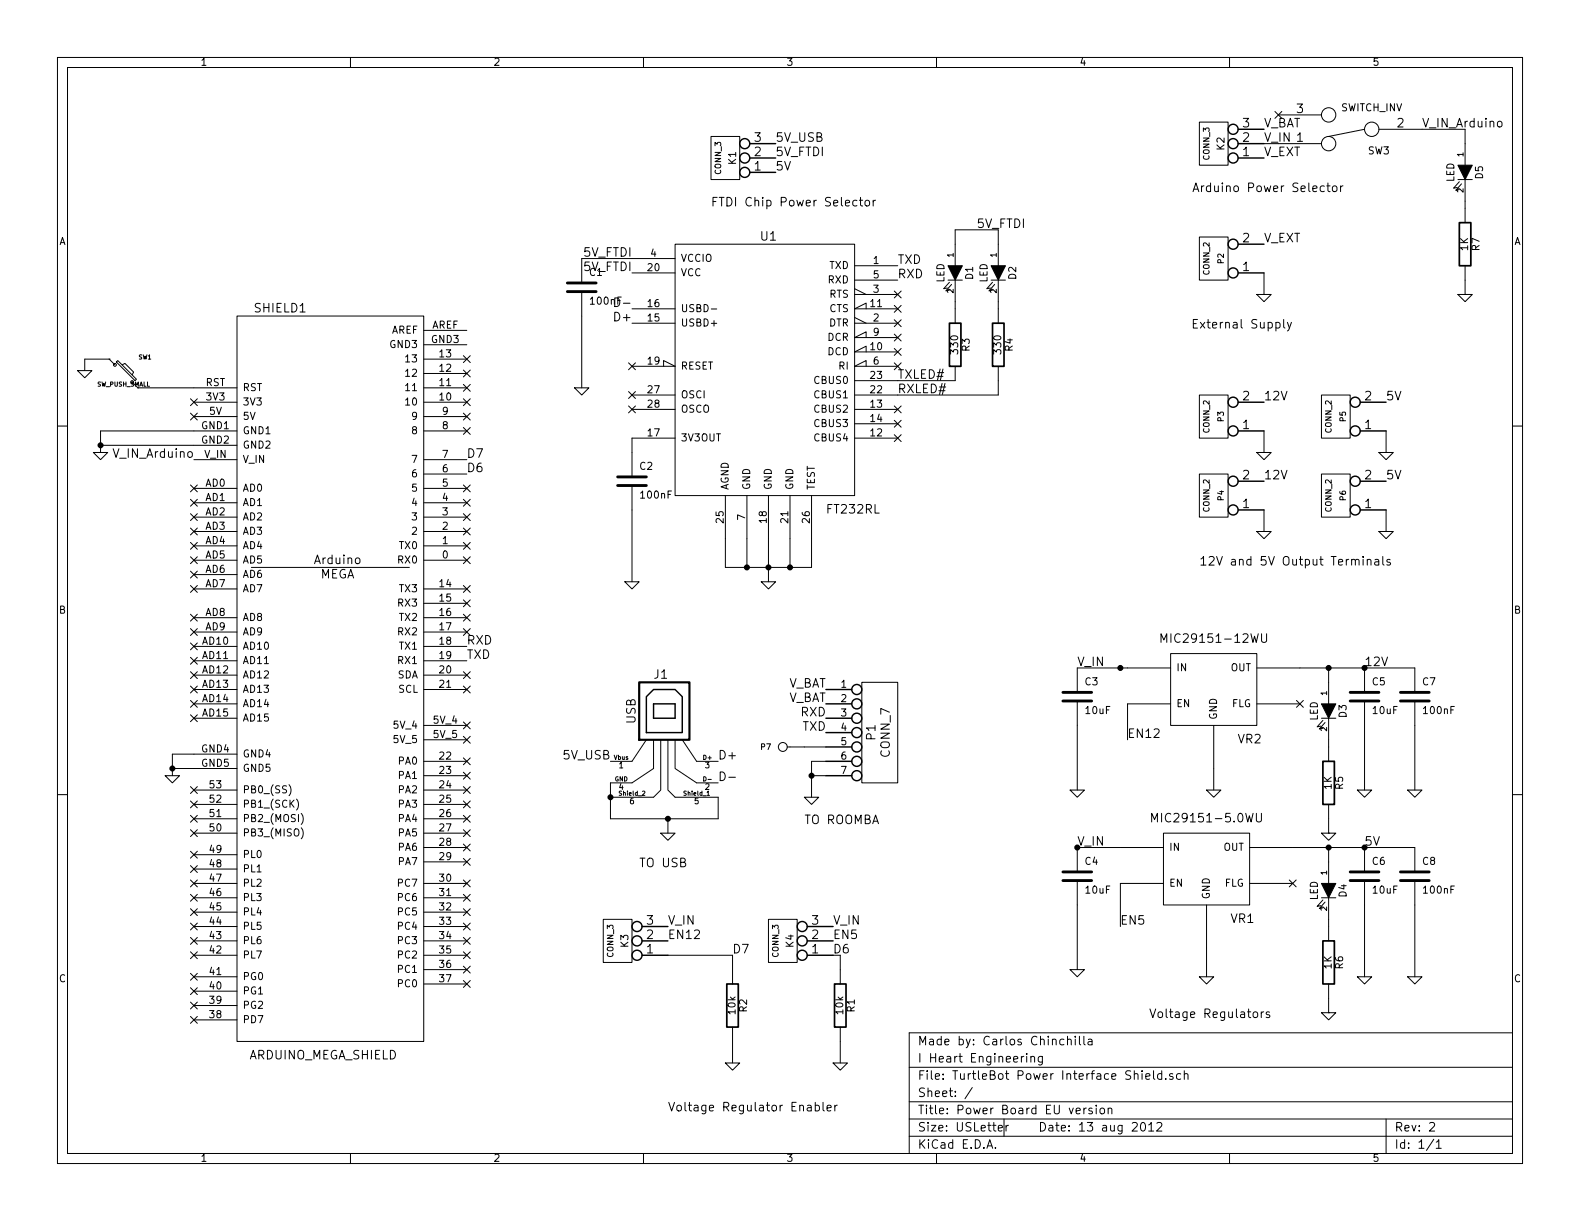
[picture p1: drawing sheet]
EESchema Schematic File Version 2  date Mon 13 Aug 2012 05:38:27 PM EDT
LIBS:power
LIBS:device
LIBS:transistors
LIBS:conn
LIBS:linear
LIBS:regul
LIBS:74xx
LIBS:cmos4000
LIBS:adc-dac
LIBS:memory
LIBS:xilinx
LIBS:special
LIBS:microcontrollers
LIBS:dsp
LIBS:microchip
LIBS:analog_switches
LIBS:motorola
LIBS:texas
LIBS:intel
LIBS:audio
LIBS:interface
LIBS:digital-audio
LIBS:philips
LIBS:display
LIBS:cypress
LIBS:siliconi
LIBS:opto
LIBS:atmel
LIBS:contrib
LIBS:valves
LIBS:IHE
LIBS:arduino_shieldsNCL
LIBS:TurtleBot Power Interface Shield-cache
EELAYER 25  0
EELAYER END
$Descr USLetter 11000 8500
encoding utf-8
Sheet 1 1
Title "Power Board EU version"
Date "13 aug 2012"
Rev "2"
Comp "I Heart Engineering"
Comment1 "Made by: Carlos Chinchilla"
Comment2 ""
Comment3 ""
Comment4 ""
$EndDescr
$Comp
L MIC29151-5.0WU VR1
U 1 1
P 8400 6050
F 0 "VR1" H 8650 5700 60  0000 C CNN
F 1 "MIC29151-5.0WU" H 8400 6400 60  0000 C CNN
	1    8400 6050
	1    0    0    -1  
$EndComp
$Comp
L MIC29151-12WU VR2
U 1 1
P 8450 4800
F 0 "VR2" H 8700 4450 60  0000 C CNN
F 1 "MIC29151-12WU" H 8450 5150 60  0000 C CNN
	1    8450 4800
	1    0    0    -1  
$EndComp
$Comp
L GND #PWR01
U 1 1
P 8400 6800
F 0 "#PWR01" H 8400 6800 30  0001 C CNN
F 1 "GND" H 8400 6730 30  0001 C CNN
	1    8400 6800
	1    0    0    -1  
$EndComp
$Comp
L GND #PWR02
U 1 1
P 8450 5500
F 0 "#PWR02" H 8450 5500 30  0001 C CNN
F 1 "GND" H 8450 5430 30  0001 C CNN
	1    8450 5500
	1    0    0    -1  
$EndComp
$Comp
L C C5
U 1 1
P 9500 4850
F 0 "C5" H 9550 4950 50  0000 L CNN
F 1 "10uF" H 9550 4750 50  0000 L CNN
	1    9500 4850
	1    0    0    -1  
$EndComp
$Comp
L C C7
U 1 1
P 9850 4850
F 0 "C7" H 9900 4950 50  0000 L CNN
F 1 "100nF" H 9900 4750 50  0000 L CNN
	1    9850 4850
	1    0    0    -1  
$EndComp
$Comp
L C C6
U 1 1
P 9500 6100
F 0 "C6" H 9550 6200 50  0000 L CNN
F 1 "10uF" H 9550 6000 50  0000 L CNN
	1    9500 6100
	1    0    0    -1  
$EndComp
$Comp
L C C8
U 1 1
P 9850 6100
F 0 "C8" H 9900 6200 50  0000 L CNN
F 1 "100nF" H 9900 6000 50  0000 L CNN
	1    9850 6100
	1    0    0    -1  
$EndComp
$Comp
L GND #PWR03
U 1 1
P 9850 5500
F 0 "#PWR03" H 9850 5500 30  0001 C CNN
F 1 "GND" H 9850 5430 30  0001 C CNN
	1    9850 5500
	1    0    0    -1  
$EndComp
$Comp
L GND #PWR04
U 1 1
P 9500 5500
F 0 "#PWR04" H 9500 5500 30  0001 C CNN
F 1 "GND" H 9500 5430 30  0001 C CNN
	1    9500 5500
	1    0    0    -1  
$EndComp
$Comp
L GND #PWR05
U 1 1
P 9850 6800
F 0 "#PWR05" H 9850 6800 30  0001 C CNN
F 1 "GND" H 9850 6730 30  0001 C CNN
	1    9850 6800
	1    0    0    -1  
$EndComp
$Comp
L GND #PWR06
U 1 1
P 9500 6800
F 0 "#PWR06" H 9500 6800 30  0001 C CNN
F 1 "GND" H 9500 6730 30  0001 C CNN
	1    9500 6800
	1    0    0    -1  
$EndComp
$Comp
L C C3
U 1 1
P 7500 4850
F 0 "C3" H 7550 4950 50  0000 L CNN
F 1 "10uF" H 7550 4750 50  0000 L CNN
	1    7500 4850
	1    0    0    -1  
$EndComp
$Comp
L GND #PWR07
U 1 1
P 7500 5500
F 0 "#PWR07" H 7500 5500 30  0001 C CNN
F 1 "GND" H 7500 5430 30  0001 C CNN
	1    7500 5500
	1    0    0    -1  
$EndComp
$Comp
L C C4
U 1 1
P 7500 6100
F 0 "C4" H 7550 6200 50  0000 L CNN
F 1 "10uF" H 7550 6000 50  0000 L CNN
	1    7500 6100
	1    0    0    -1  
$EndComp
$Comp
L GND #PWR08
U 1 1
P 7500 6750
F 0 "#PWR08" H 7500 6750 30  0001 C CNN
F 1 "GND" H 7500 6680 30  0001 C CNN
	1    7500 6750
	1    0    0    -1  
$EndComp
Text Label 7500 5900 0    60   ~ 0
V_IN
Text Label 7500 4650 0    60   ~ 0
V_IN
Text Label 9500 5900 0    60   ~ 0
5V
Text Label 9500 4650 0    60   ~ 0
12V
NoConn ~ 9050 4900
NoConn ~ 9000 6150
$Comp
L FT232RL U1
U 1 1
P 5350 2550
F 0 "U1" H 5350 3450 60  0000 C CNN
F 1 "FT232RL" H 5750 1550 60  0000 L CNN
	1    5350 2550
	1    0    0    -1  
$EndComp
$Comp
L GND #PWR09
U 1 1
P 5350 4050
F 0 "#PWR09" H 5350 4050 30  0001 C CNN
F 1 "GND" H 5350 3980 30  0001 C CNN
	1    5350 4050
	1    0    0    -1  
$EndComp
NoConn ~ 6250 2050
NoConn ~ 6250 2550
NoConn ~ 6250 2450
NoConn ~ 6250 2350
NoConn ~ 6250 2150
NoConn ~ 6250 2250
NoConn ~ 4400 2550
NoConn ~ 4400 2750
NoConn ~ 4400 2850
Text Label 4400 1900 2    60   ~ 0
5V_FTDI
Text Label 4400 1800 2    60   ~ 0
5V_FTDI
$Comp
L CONN_2 P4
U 1 1
P 8450 3450
F 0 "P4" V 8400 3450 40  0000 C CNN
F 1 "CONN_2" V 8500 3450 40  0000 C CNN
	1    8450 3450
	-1   0    0    1   
$EndComp
$Comp
L GND #PWR010
U 1 1
P 8800 3700
F 0 "#PWR010" H 8800 3700 30  0001 C CNN
F 1 "GND" H 8800 3630 30  0001 C CNN
	1    8800 3700
	1    0    0    -1  
$EndComp
$Comp
L CONN_2 P3
U 1 1
P 8450 2900
F 0 "P3" V 8400 2900 40  0000 C CNN
F 1 "CONN_2" V 8500 2900 40  0000 C CNN
	1    8450 2900
	-1   0    0    1   
$EndComp
$Comp
L GND #PWR011
U 1 1
P 8800 3150
F 0 "#PWR011" H 8800 3150 30  0001 C CNN
F 1 "GND" H 8800 3080 30  0001 C CNN
	1    8800 3150
	1    0    0    -1  
$EndComp
$Comp
L CONN_2 P6
U 1 1
P 9300 3450
F 0 "P6" V 9250 3450 40  0000 C CNN
F 1 "CONN_2" V 9350 3450 40  0000 C CNN
	1    9300 3450
	-1   0    0    1   
$EndComp
$Comp
L GND #PWR012
U 1 1
P 9650 3700
F 0 "#PWR012" H 9650 3700 30  0001 C CNN
F 1 "GND" H 9650 3630 30  0001 C CNN
	1    9650 3700
	1    0    0    -1  
$EndComp
Text Label 9650 3350 0    60   ~ 0
5V
Text Label 8800 3350 0    60   ~ 0
12V
Text Label 8800 2800 0    60   ~ 0
12V
Text Notes 8350 3950 0    60   ~ 0
12V and 5V Output Terminals
Text Notes 5600 5750 0    60   ~ 0
TO ROOMBA
Text Notes 4450 6050 0    60   ~ 0
TO USB
$Comp
L C C2
U 1 1
P 4400 3350
F 0 "C2" H 4450 3450 50  0000 L CNN
F 1 "100nF" H 4450 3250 50  0000 L CNN
	1    4400 3350
	1    0    0    -1  
$EndComp
$Comp
L GND #PWR013
U 1 1
P 4400 4050
F 0 "#PWR013" H 4400 4050 30  0001 C CNN
F 1 "GND" H 4400 3980 30  0001 C CNN
	1    4400 4050
	1    0    0    -1  
$EndComp
$Comp
L C C1
U 1 1
P 4050 2000
F 0 "C1" H 4100 2100 50  0000 L CNN
F 1 "100nF" H 4100 1900 50  0000 L CNN
	1    4050 2000
	1    0    0    -1  
$EndComp
$Comp
L GND #PWR014
U 1 1
P 4050 2700
F 0 "#PWR014" H 4050 2700 30  0001 C CNN
F 1 "GND" H 4050 2630 30  0001 C CNN
	1    4050 2700
	1    0    0    -1  
$EndComp
$Comp
L CONN_2 P5
U 1 1
P 9300 2900
F 0 "P5" V 9250 2900 40  0000 C CNN
F 1 "CONN_2" V 9350 2900 40  0000 C CNN
	1    9300 2900
	-1   0    0    1   
$EndComp
$Comp
L GND #PWR015
U 1 1
P 9650 3150
F 0 "#PWR015" H 9650 3150 30  0001 C CNN
F 1 "GND" H 9650 3080 30  0001 C CNN
	1    9650 3150
	1    0    0    -1  
$EndComp
Text Label 9650 2800 0    60   ~ 0
5V
$Comp
L CONN_2 P2
U 1 1
P 8450 1800
F 0 "P2" V 8400 1800 40  0000 C CNN
F 1 "CONN_2" V 8500 1800 40  0000 C CNN
	1    8450 1800
	-1   0    0    1   
$EndComp
$Comp
L GND #PWR016
U 1 1
P 8800 2050
F 0 "#PWR016" H 8800 2050 30  0001 C CNN
F 1 "GND" H 8800 1980 30  0001 C CNN
	1    8800 2050
	1    0    0    -1  
$EndComp
Text Label 8800 1700 0    60   ~ 0
V_EXT
Text Notes 9000 2300 2    60   ~ 0
External Supply
$Comp
L GND #PWR017
U 1 1
P 5650 5550
F 0 "#PWR017" H 5650 5550 30  0001 C CNN
F 1 "GND" H 5650 5480 30  0001 C CNN
	1    5650 5550
	1    0    0    -1  
$EndComp
Text Label 5750 4800 2    60   ~ 0
V_BAT
Text Label 5750 5100 2    60   ~ 0
TXD
Text Label 5750 5000 2    60   ~ 0
RXD
Text Label 6250 1850 0    60   ~ 0
TXD
Text Label 6250 1950 0    60   ~ 0
RXD
$Comp
L USB J1
U 1 1
P 4650 5100
F 0 "J1" H 4600 5500 60  0000 C CNN
F 1 "USB" V 4400 5250 60  0000 C CNN
	1    4650 5100
	1    0    0    -1  
$EndComp
$Comp
L GND #PWR018
U 1 1
P 4650 5800
F 0 "#PWR018" H 4650 5800 30  0001 C CNN
F 1 "GND" H 4650 5730 30  0001 C CNN
	1    4650 5800
	1    0    0    -1  
$EndComp
Text Label 4250 5300 2    60   ~ 0
5V_USB
Text Label 4400 2150 2    60   ~ 0
D-
Text Label 4400 2250 2    60   ~ 0
D+
Text Label 5000 5300 0    60   ~ 0
D+
Text Label 5000 5450 0    60   ~ 0
D-
Text Notes 8300 1350 0    60   ~ 0
Arduino Power Selector
$Comp
L CONN_3 K2
U 1 1
P 8450 1000
F 0 "K2" V 8400 1000 50  0000 C CNN
F 1 "CONN_3" V 8500 1000 40  0000 C CNN
	1    8450 1000
	-1   0    0    1   
$EndComp
Text Label 9900 900  0    60   ~ 0
V_IN_Arduino
Text Label 8800 900  0    60   ~ 0
V_BAT
Text Label 8800 1100 0    60   ~ 0
V_EXT
$Comp
L GND #PWR019
U 1 1
P 700 3150
F 0 "#PWR019" H 700 3150 30  0001 C CNN
F 1 "GND" H 700 3080 30  0001 C CNN
	1    700  3150
	1    0    0    -1  
$EndComp
Text Label 7850 5150 0    60   ~ 0
EN12
Text Label 7800 6450 0    60   ~ 0
EN5
Text Label 4650 6550 0    60   ~ 0
EN12
Text Label 5800 6550 0    60   ~ 0
EN5
Text Label 3250 4600 0    60   ~ 0
TXD
Text Label 3250 4500 0    60   ~ 0
RXD
Text Label 1350 3200 2    60   ~ 0
V_IN_Arduino
$Comp
L SW_PUSH_SMALL SW1
U 1 1
P 860 2600
F 0 "SW1" H 1010 2710 30  0000 C CNN
F 1 "SW_PUSH_SMALL" H 860 2521 30  0000 C CNN
	1    860  2600
	1    0    0    -1  
$EndComp
$Comp
L GND #PWR020
U 1 1
P 590 2580
F 0 "#PWR020" H 590 2580 30  0001 C CNN
F 1 "GND" H 590 2510 30  0001 C CNN
	1    590  2580
	1    0    0    -1  
$EndComp
$Comp
L ARDUINO_MEGA_SHIELD SHIELD1
U 1 1
P 2350 4650
F 0 "SHIELD1" H 1950 7150 60  0000 C CNN
F 1 "ARDUINO_MEGA_SHIELD" H 2250 1950 60  0000 C CNN
	1    2350 4650
	1    0    0    -1  
$EndComp
$Comp
L GND #PWR021
U 1 1
P 1200 5400
F 0 "#PWR021" H 1200 5400 30  0001 C CNN
F 1 "GND" H 1200 5330 30  0001 C CNN
	1    1200 5400
	1    0    0    -1  
$EndComp
NoConn ~ 3250 5050
NoConn ~ 3250 5150
NoConn ~ 3250 5300
NoConn ~ 3250 5400
NoConn ~ 3250 5500
NoConn ~ 3250 5600
NoConn ~ 3250 5700
NoConn ~ 3250 5800
NoConn ~ 3250 5900
NoConn ~ 3250 6000
NoConn ~ 3250 6150
NoConn ~ 3250 6250
NoConn ~ 3250 6350
NoConn ~ 3250 6450
NoConn ~ 3250 6550
NoConn ~ 3250 6650
NoConn ~ 3250 6750
NoConn ~ 3250 6850
NoConn ~ 1350 5500
NoConn ~ 1350 5600
NoConn ~ 1350 5700
NoConn ~ 1350 5800
NoConn ~ 1350 5950
NoConn ~ 1350 6050
NoConn ~ 1350 6150
NoConn ~ 1350 6250
NoConn ~ 1350 6350
NoConn ~ 1350 6450
NoConn ~ 1350 6550
NoConn ~ 1350 6650
NoConn ~ 1350 6800
NoConn ~ 1350 6900
NoConn ~ 1350 7000
NoConn ~ 1350 7100
NoConn ~ 1350 2900
NoConn ~ 1350 2800
Text Label 4650 6450 0    60   ~ 0
V_IN
Text Label 5800 6450 0    60   ~ 0
V_IN
NoConn ~ 6250 2850
NoConn ~ 6250 2950
NoConn ~ 6250 3050
$Comp
L CONN_3 K1
U 1 1
P 5050 1100
F 0 "K1" V 5000 1100 50  0000 C CNN
F 1 "CONN_3" V 5100 1100 40  0000 C CNN
	1    5050 1100
	-1   0    0    1   
$EndComp
Text Label 5400 1000 0    60   ~ 0
5V_USB
Text Label 5400 1100 0    60   ~ 0
5V_FTDI
Text Label 5400 1200 0    60   ~ 0
5V
Text Notes 4950 1450 0    60   ~ 0
FTDI Chip Power Selector
$Comp
L GND #PWR022
U 1 1
P 5850 7400
F 0 "#PWR022" H 5850 7400 30  0001 C CNN
F 1 "GND" H 5850 7330 30  0001 C CNN
	1    5850 7400
	1    0    0    -1  
$EndComp
$Comp
L GND #PWR023
U 1 1
P 5100 7400
F 0 "#PWR023" H 5100 7400 30  0001 C CNN
F 1 "GND" H 5100 7330 30  0001 C CNN
	1    5100 7400
	1    0    0    -1  
$EndComp
$Comp
L CONN_7 P1
U 1 1
P 6100 5100
F 0 "P1" V 6070 5100 60  0000 C CNN
F 1 "CONN_7" V 6170 5100 60  0000 C CNN
	1    6100 5100
	1    0    0    -1  
$EndComp
Text Label 5750 4900 2    60   ~ 0
V_BAT
$Comp
L R R2
U 1 1
P 5100 7000
F 0 "R2" V 5180 7000 50  0000 C CNN
F 1 "10k" V 5100 7000 50  0000 C CNN
	1    5100 7000
	1    0    0    -1  
$EndComp
$Comp
L R R1
U 1 1
P 5850 7000
F 0 "R1" V 5930 7000 50  0000 C CNN
F 1 "10k" V 5850 7000 50  0000 C CNN
	1    5850 7000
	1    0    0    -1  
$EndComp
Text Label 3250 3200 0    60   ~ 0
D7
Text Label 3250 3300 0    60   ~ 0
D6
Text Label 5800 6650 0    60   ~ 0
D6
Text Label 5100 6650 0    60   ~ 0
D7
$Comp
L SWITCH_INV SW3
U 1 1
P 9400 900
F 0 "SW3" H 9200 1050 50  0000 C CNN
F 1 "SWITCH_INV" H 9250 750 50  0000 C CNN
	1    9400 900 
	-1   0    0    1   
$EndComp
NoConn ~ 8900 800 
Text Notes 4650 7750 0    60   ~ 0
Voltage Regulator Enabler
Wire Wire Line
	8400 6800 8400 6600
Wire Wire Line
	8450 5500 8450 5350
Wire Wire Line
	9000 5900 9850 5900
Connection ~ 9500 5900
Wire Wire Line
	9050 4650 9850 4650
Connection ~ 9500 4650
Wire Wire Line
	9500 6800 9500 6300
Wire Wire Line
	9850 6300 9850 6800
Wire Wire Line
	9850 5500 9850 5050
Wire Wire Line
	9500 5050 9500 5500
Wire Wire Line
	7500 5050 7500 5500
Wire Wire Line
	7500 6300 7500 6750
Wire Wire Line
	7500 4650 7850 4650
Connection ~ 7500 5900
Wire Wire Line
	7800 6150 7800 6450
Wire Wire Line
	7850 4900 7850 5150
Connection ~ 7800 4650
Wire Wire Line
	5350 3750 5350 4050
Wire Wire Line
	5500 3950 5500 3750
Wire Wire Line
	5050 3950 5650 3950
Connection ~ 5350 3950
Wire Wire Line
	5200 3950 5200 3750
Wire Wire Line
	5050 3950 5050 3750
Connection ~ 5200 3950
Wire Wire Line
	5650 3950 5650 3750
Connection ~ 5500 3950
Wire Wire Line
	8800 3550 8800 3700
Wire Wire Line
	8800 3000 8800 3150
Wire Wire Line
	9650 3550 9650 3700
Wire Wire Line
	4400 3550 4400 4050
Wire Wire Line
	4050 2200 4050 2700
Wire Wire Line
	4400 1800 4050 1800
Wire Wire Line
	4400 3050 4400 3150
Wire Wire Line
	9650 3000 9650 3150
Wire Wire Line
	8800 1900 8800 2050
Wire Wire Line
	5750 5300 5650 5300
Wire Wire Line
	5650 5300 5650 5550
Wire Wire Line
	5750 5400 5650 5400
Connection ~ 5650 5400
Wire Wire Line
	4650 5800 4650 5700
Wire Wire Line
	5000 5700 5000 5550
Wire Wire Line
	4250 5700 5000 5700
Wire Wire Line
	4250 5450 4250 5700
Connection ~ 4650 5700
Connection ~ 4250 5550
Wire Wire Line
	700  3000 700  3150
Wire Wire Line
	700  3100 1350 3100
Wire Wire Line
	1350 3000 700  3000
Connection ~ 700  3100
Wire Wire Line
	960  2700 1350 2700
Wire Wire Line
	590  2580 590  2500
Wire Wire Line
	590  2500 760  2500
Wire Wire Line
	1200 5250 1200 5400
Wire Wire Line
	1200 5350 1350 5350
Wire Wire Line
	1350 5250 1200 5250
Connection ~ 1200 5350
Wire Wire Line
	7500 5900 7800 5900
Wire Wire Line
	5100 6750 5100 6650
Wire Wire Line
	5100 7400 5100 7250
Wire Wire Line
	5850 7400 5850 7250
Wire Wire Line
	8900 1000 8800 1000
Wire Wire Line
	5800 6650 5850 6650
Wire Wire Line
	5850 6650 5850 6750
Wire Wire Line
	5100 6650 4650 6650
NoConn ~ 3250 2500
NoConn ~ 3250 2600
NoConn ~ 3250 2700
NoConn ~ 3250 2800
NoConn ~ 3250 2900
NoConn ~ 3250 3000
NoConn ~ 3250 3500
NoConn ~ 3250 3600
NoConn ~ 3250 3700
NoConn ~ 3250 3800
NoConn ~ 3250 3900
NoConn ~ 3250 4400
NoConn ~ 3250 4300
NoConn ~ 3250 4200
NoConn ~ 3250 4100
NoConn ~ 3250 4700
NoConn ~ 3250 4800
NoConn ~ 1350 5000
NoConn ~ 1350 4900
NoConn ~ 1350 4800
NoConn ~ 1350 4700
NoConn ~ 1350 4600
NoConn ~ 1350 4500
NoConn ~ 1350 4400
NoConn ~ 1350 4300
NoConn ~ 1350 3400
NoConn ~ 1350 3500
NoConn ~ 1350 3600
NoConn ~ 1350 3700
NoConn ~ 1350 3800
NoConn ~ 1350 3900
NoConn ~ 1350 4000
NoConn ~ 1350 4100
$Comp
L CONN_3 K3
U 1 1
P 4300 6550
F 0 "K3" V 4250 6550 50  0000 C CNN
F 1 "CONN_3" V 4350 6550 40  0000 C CNN
	1    4300 6550
	-1   0    0    1   
$EndComp
$Comp
L CONN_3 K4
U 1 1
P 5450 6550
F 0 "K4" V 5400 6550 50  0000 C CNN
F 1 "CONN_3" V 5500 6550 40  0000 C CNN
	1    5450 6550
	-1   0    0    1   
$EndComp
NoConn ~ 3250 3400
$Comp
L CONN_1 P7
U 1 1
P 5450 5200
F 0 "P7" H 5530 5200 40  0000 L CNN
F 1 "CONN_1" H 5450 5255 30  0001 C CNN
	1    5450 5200
	-1   0    0    1   
$EndComp
Wire Wire Line
	5600 5200 5750 5200
$Comp
L R R3
U 1 1
P 6650 2400
F 0 "R3" V 6730 2400 50  0000 C CNN
F 1 "330" V 6650 2400 50  0000 C CNN
	1    6650 2400
	1    0    0    -1  
$EndComp
$Comp
L R R4
U 1 1
P 6950 2400
F 0 "R4" V 7030 2400 50  0000 C CNN
F 1 "330" V 6950 2400 50  0000 C CNN
	1    6950 2400
	1    0    0    -1  
$EndComp
$Comp
L LED D1
U 1 1
P 6650 1900
F 0 "D1" H 6650 2000 50  0000 C CNN
F 1 "LED" H 6650 1800 50  0000 C CNN
	1    6650 1900
	0    1    1    0   
$EndComp
$Comp
L LED D2
U 1 1
P 6950 1900
F 0 "D2" H 6950 2000 50  0000 C CNN
F 1 "LED" H 6950 1800 50  0000 C CNN
	1    6950 1900
	0    1    1    0   
$EndComp
Wire Wire Line
	6950 2100 6950 2150
Wire Wire Line
	6650 2100 6650 2150
Text Label 6800 1600 0    60   ~ 0
5V_FTDI
Wire Wire Line
	6250 2650 6650 2650
Wire Wire Line
	6250 2750 6950 2750
Wire Wire Line
	6950 2750 6950 2650
Wire Wire Line
	6650 1700 6650 1600
Wire Wire Line
	6650 1600 6950 1600
Wire Wire Line
	6950 1600 6950 1700
Text Label 6250 2650 0    60   ~ 0
TXLED#
Text Label 6250 2750 0    60   ~ 0
RXLED#
Text Notes 8000 7100 0    60   ~ 0
Voltage Regulators
$Comp
L R R7
U 1 1
P 10200 1700
F 0 "R7" V 10280 1700 50  0000 C CNN
F 1 "1K" V 10200 1700 50  0000 C CNN
	1    10200 1700
	1    0    0    -1  
$EndComp
$Comp
L LED D5
U 1 1
P 10200 1200
F 0 "D5" H 10200 1300 50  0000 C CNN
F 1 "LED" H 10200 1100 50  0000 C CNN
	1    10200 1200
	0    1    1    0   
$EndComp
Wire Wire Line
	10200 1400 10200 1450
Wire Wire Line
	10200 2050 10200 2050
Wire Wire Line
	10200 2050 10200 1950
Wire Wire Line
	10200 900  10200 1000
Wire Wire Line
	9900 900  10200 900 
$Comp
L GND #PWR024
U 1 1
P 10200 2050
F 0 "#PWR024" H 10200 2050 30  0001 C CNN
F 1 "GND" H 10200 1980 30  0001 C CNN
	1    10200 2050
	1    0    0    -1  
$EndComp
$Comp
L R R6
U 1 1
P 9250 6700
F 0 "R6" V 9330 6700 50  0000 C CNN
F 1 "1K" V 9250 6700 50  0000 C CNN
	1    9250 6700
	1    0    0    -1  
$EndComp
$Comp
L LED D4
U 1 1
P 9250 6200
F 0 "D4" H 9250 6300 50  0000 C CNN
F 1 "LED" H 9250 6100 50  0000 C CNN
	1    9250 6200
	0    1    1    0   
$EndComp
Wire Wire Line
	9250 6400 9250 6450
Wire Wire Line
	9250 7050 9250 7050
Wire Wire Line
	9250 7050 9250 6950
$Comp
L GND #PWR025
U 1 1
P 9250 7050
F 0 "#PWR025" H 9250 7050 30  0001 C CNN
F 1 "GND" H 9250 6980 30  0001 C CNN
	1    9250 7050
	1    0    0    -1  
$EndComp
$Comp
L R R5
U 1 1
P 9250 5450
F 0 "R5" V 9330 5450 50  0000 C CNN
F 1 "1K" V 9250 5450 50  0000 C CNN
	1    9250 5450
	1    0    0    -1  
$EndComp
$Comp
L LED D3
U 1 1
P 9250 4950
F 0 "D3" H 9250 5050 50  0000 C CNN
F 1 "LED" H 9250 4850 50  0000 C CNN
	1    9250 4950
	0    1    1    0   
$EndComp
Wire Wire Line
	9250 5150 9250 5200
Wire Wire Line
	9250 5800 9250 5800
Wire Wire Line
	9250 5800 9250 5700
$Comp
L GND #PWR026
U 1 1
P 9250 5800
F 0 "#PWR026" H 9250 5800 30  0001 C CNN
F 1 "GND" H 9250 5730 30  0001 C CNN
	1    9250 5800
	1    0    0    -1  
$EndComp
Wire Wire Line
	9250 4750 9250 4650
Connection ~ 9250 4650
Wire Wire Line
	9250 6000 9250 5900
Connection ~ 9250 5900
Text Label 8800 1000 0    60   ~ 0
V_IN
$EndSCHEMATC
